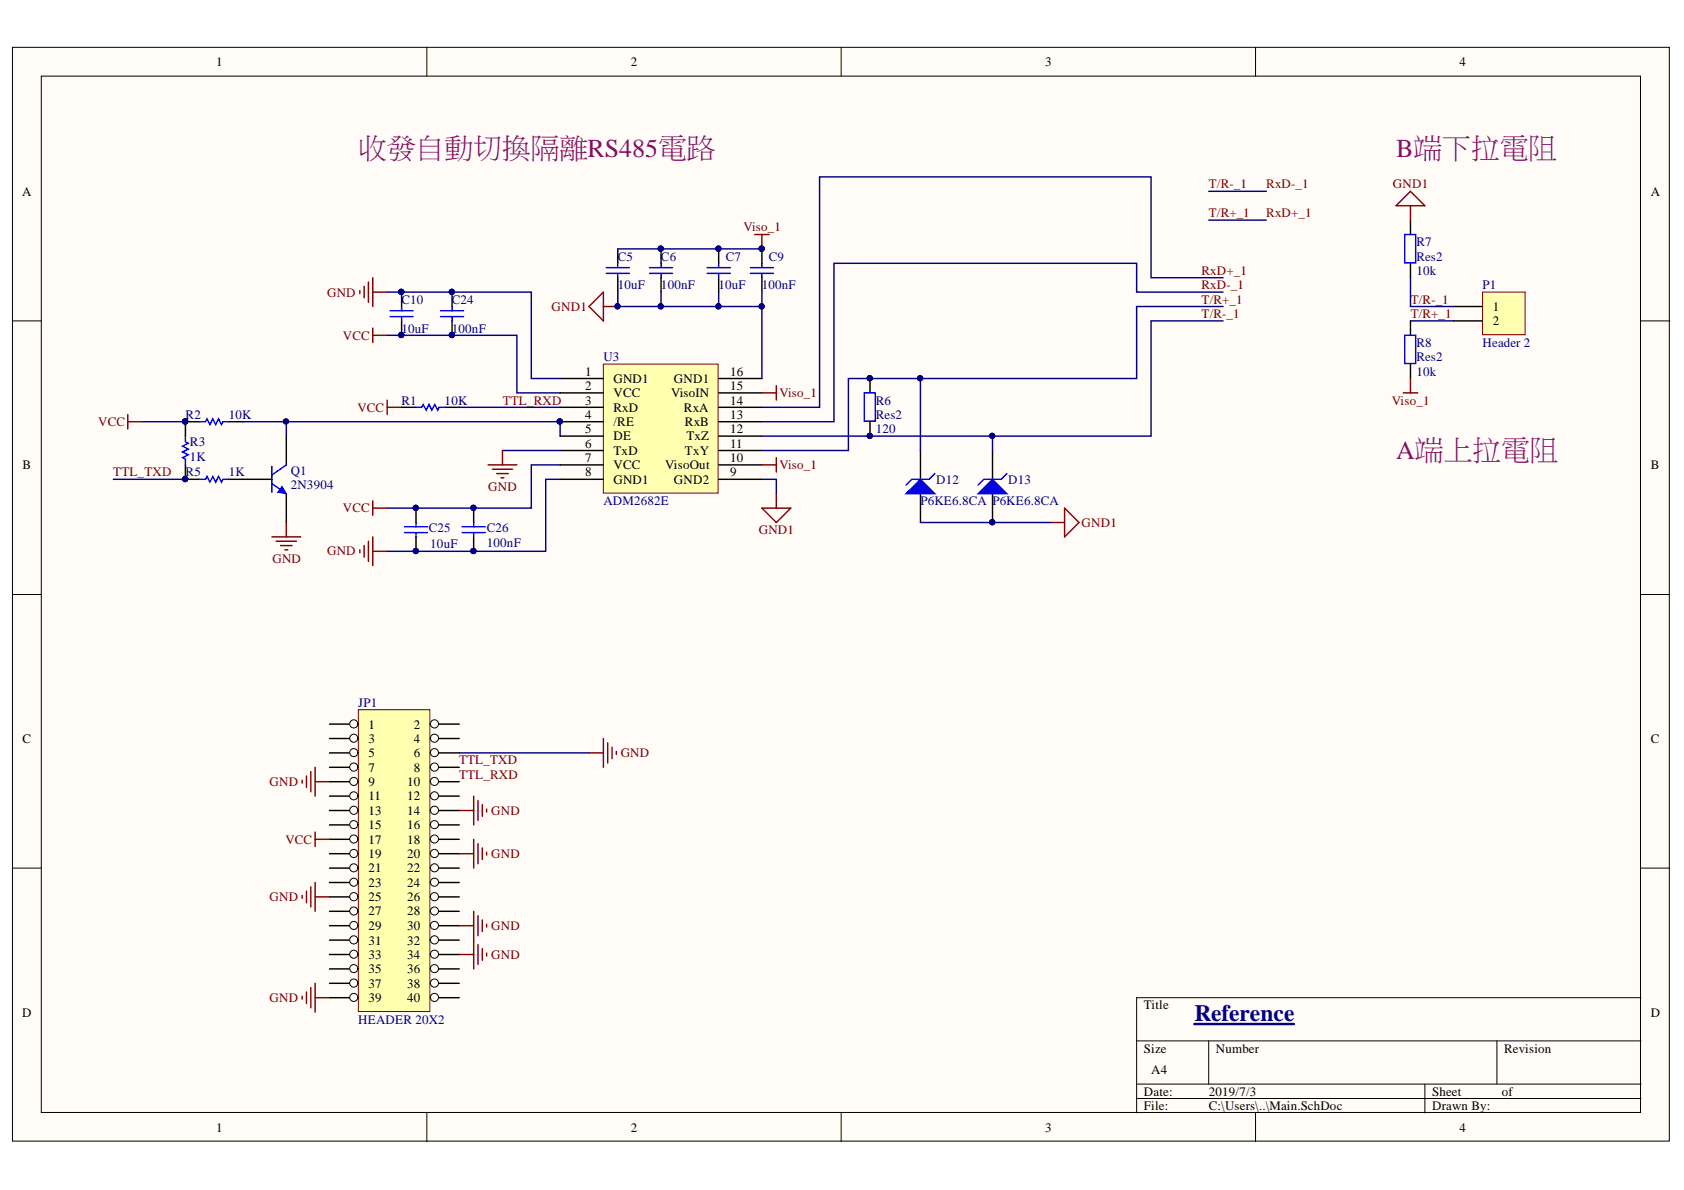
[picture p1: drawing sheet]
# Altium project PCB_Project1.PrjPCB
1 sheet, 21 parts. Net scope: global (net labels, ports and power ports of the same name join across sheets).
Board file: Main.PcbDoc

## Sheet Main.SchDoc
size A4

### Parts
C5  value 10uF  [0805_C]  (hidden comment: Cap Semi)
C6  value 100nF  [SMD-0402C]  (hidden comment: Cap Semi)
C7  value 10uF  [0805_C]  (hidden comment: Cap Semi)
C9  value 100nF  [SMD-0402C]  (hidden comment: Cap Semi)
C10  value 10uF  [0805_C]  (hidden comment: Cap Semi)
C24  value 100nF  [SMD-0402C]  (hidden comment: Cap Semi)
C25  value 10uF  [0805_C]  (hidden comment: Cap Semi)
C26  value 100nF  [SMD-0402C]  (hidden comment: Cap Semi)
D12  P6KE6.8CA  [DIODE-0.4]
D13  P6KE6.8CA  [DIODE-0.4]
JP1  HEADER 20X2  [HDR2X20]
P1  Header 2  [歐式端子*2p]
Q1  2N3904  [SOT23_N]
R1  value 10K  [SMD-0402-RES]  (hidden comment: Res Semi)
R2  value 10K  [SMD-0402-RES]  (hidden comment: Res Semi)
R3  value 1K  [SMD-0402-RES]  (hidden comment: Res Semi)
R5  value 1K  [SMD-0402-RES]  (hidden comment: Res Semi)
R6  Res2  value 120  [SMD-0402-RES]
R7  Res2  value 10k  [SMD-0402-RES]
R8  Res2  value 10k  [SMD-0402-RES]
U3  ADM2682E  [SOIC127P1030-16N]

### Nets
GND: C10.2 C24.2 C25.1 C26.2 JP1.6 JP1.9 JP1.14 JP1.20 JP1.25 JP1.30 JP1.34 JP1.39 Q1.2(E) U3.1(GND1) U3.6(TxD) U3.8(GND1)
GND1: C5.1 C6.1 C7.1 C9.1 D12.1(A) D13.1(A) R7.2 U3.9(GND2) U3.16(GND1)
VCC: C10.1 C24.1 C25.2 C26.1 JP1.17 R1.2 R2.2 R3.1 U3.2(VCC) U3.7(VCC)
Viso_1: C5.2 C6.2 C7.2 C9.2 R8.1 U3.10(VisoOut) U3.15(VisoIN)
RxD+_1: D12.2(K) P1.2 R6.2 R8.2 U3.11(TxY) U3.14(RxA)  [also labelled T/R+_1]
RxD-_1: D13.2(K) P1.1 R6.1 R7.1 U3.12(TxZ) U3.13(RxB)  [also labelled T/R-_1]
TTL_RXD: JP1.10 R1.1 U3.3(RxD)
TTL_TXD: JP1.8 R3.2 R5.2
NetQ1_1: Q1.1(C) R2.1 U3.4(/RE) U3.5(DE)
NetQ1_3: Q1.3(B) R5.1

Not connected (* = marked no-connect by the designer): JP1 1 2 3 4 5 7 11 12 13 15 16 18 19 21 22 23 24 26 27 28 29 31 32 33 35 36 37 38 40

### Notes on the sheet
- 收發自動切換隔離RS485電路
- B端下拉電阻
- A端上拉電阻
- Reference <https://blog.csdn.net/electrocrazy/article/details/72356631?utm_source=copy>
